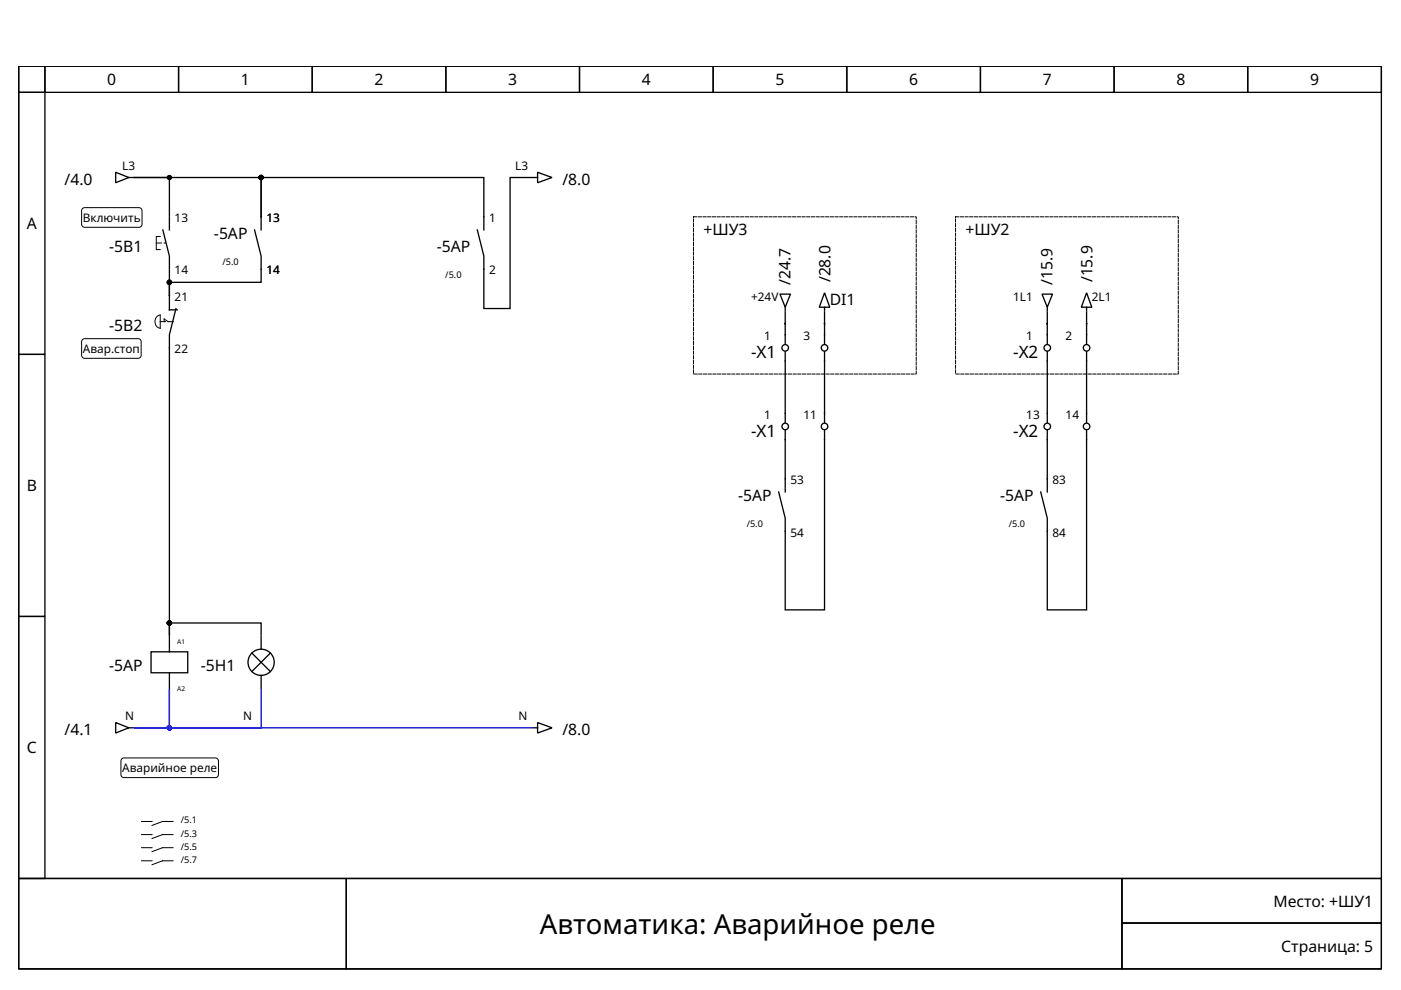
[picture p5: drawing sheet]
<svg xmlns="http://www.w3.org/2000/svg" width="297mm" height="210mm" viewBox="0 0 297 210" stroke-linecap="round" stroke-linejoin="round" font-family="sans-serif">
<g fill="none" stroke="#000" stroke-width=".28">
<path d="M4 14h288.9v172.3h-288.9zM4 14h5.5v5.6h-5.5zM4 19.6h5.5v55.5h-5.5zM9.5 14h28.4v5.6h-28.4zM37.9 14h28.3v5.6h-28.3zM66.2 14h28.3v5.6h-28.3zM94.5 14h28.4v5.6h-28.4zM122.9 14h28.3v5.6h-28.3zM151.2 14h28.3v5.6h-28.3zM179.5 14h28.4v5.6h-28.4zM207.9 14h28.3v5.6h-28.3zM236.2 14h28.3v5.6h-28.3z"/>
<path d="M264.5 14h28.4v5.6h-28.4zM24.5 36.5l2.8 1.1-2.8 1.1zM27.3 37.6h.8M112.9 37.6h-4.8v27.8h-5.5v-11.1l-1.4-5.6M113.1 37.6h.9M114 36.5l3 1.1-3 1.1zM34.5 48.7l1.4 5.6v2.8M35.9 57.4v5.2M35.9 45.7v-8.1h-7.5h27v8.4M35.9 46v2.7M54 48.7l1.4 5.6v5.6h-19.5v2.7M55.4 46v-8.4h47.2v11.1"/>
<path d="M55.4 46v2.7M4 75.1h5.5v55.6h-5.5zM35.9 62.6v3.1h1.7M37.3 65.4l-1.4 5.6v63.6v-2.5h19.5v2.5M165.4 62.4h2.2l-1.1 2.7zM166.5 66.2v6.7M166.5 74.6v15M166.5 65.1v.9M174.8 66.2v6.7M174.8 62.1l1.1 3h-2.2zM174.8 74.6v15M174.8 65.1v.9"/>
<path d="M220.9 62.4h2.3l-1.2 2.7zM222 66.2v6.7M222 74.6v15M222 65.1v.9M230.4 66.2v6.7M230.4 62.1l1.1 3h-2.2zM230.4 74.6v15M230.4 65.1v.9M166.5 91.3v13M174.8 91.3v38h-8.3v-19.4l-1.4-5.6M222 91.3v13M230.4 91.3v38h-8.4v-19.4l-1.3-5.6"/>
<path d="M4 130.7h5.5v55.6h-5.5zM32 138.2h7.8v4.4h-7.8zM35.9 134.9v3.3M53.4 138.5l3.9 3.9M55.4 134.9v2.7M57.3 138.5l-3.9 3.9M24.5 153.2l2.8 1.1-2.8 1.1zM27.3 154.3h.8M35.9 142.6v3.4M55.4 143.2v2.8M113.1 154.3h.9M114 153.2l3 1.1-3 1.1z"/>
<path d="M4 186.3h288.9v19.1h-288.9z"/>
<circle cx="166.5" cy="73.7" r=".69"/>
<circle cx="174.8" cy="73.7" r=".69"/>
<circle cx="222" cy="73.7" r=".69"/>
<circle cx="230.4" cy="73.7" r=".69"/>
<circle cx="166.5" cy="90.4" r=".69"/>
<circle cx="174.8" cy="90.4" r=".69"/>
<circle cx="222" cy="90.4" r=".69"/>
<circle cx="230.4" cy="90.4" r=".69"/>
<circle cx="55.4" cy="140.4" r="2.78"/>
</g>
<g fill="none" stroke="#000" stroke-width=".21">
<path d="M17.5 44.2l.5-.2h11.5a.65 .65 0 0 1 .6 .7v2.8a.65 .65 0 0 1-.6 .7h-11.5a.65 .65 0 0 1-.7-.7v-2.8zM34 50.1h-.9v2.8h.9M17.5 72l.5-.2h11.3a.65 .65 0 0 1 .6 .7v2.8a.65 .65 0 0 1-.6 .7h-11.3a.65 .65 0 0 1-.7-.7v-2.8zM33.3 67.1l.7-.3v2.8a1.46 1.46 0 0 1-.7-2.5zM34.8 68.2v-.6l.8 .6M25.8 160.9l.5-.2h19.4a.65 .65 0 0 1 .6 .6v2.9a.65 .65 0 0 1-.6 .7h-19.4a.65 .65 0 0 1-.7-.7v-2.9zM30 174.2h2.2M30 177h2.2M30 179.7h2.2M36.7 174.2h-2.2l-2.3 .8M36.7 177h-2.2l-2.3 .8M36.7 179.7h-2.2l-2.3 .9"/>
<path d="M4 186.3h69.4v19.1h-69.4zM30 182.5h2.2M36.7 182.5h-2.2l-2.3 .8M73.4 186.3h164.5v19.1h-164.5zM237.9 186.3h55v9.4h-55zM237.9 195.7h55v9.7h-55z"/>
</g>
<path d="M147 46h47.3v33.3h-47.3zM202.6 46h47.2v33.3h-47.2z" fill="none" stroke="#000" stroke-width=".21" stroke-dasharray=".7 .3"/>
<path d="M33.1 51.5h2M34 68.2h2.7" fill="none" stroke="#000" stroke-width=".21" stroke-dasharray="1.1 .6"/>
<g fill="#000" stroke="#000" stroke-width=".28">
<circle cx="35.9" cy="37.6" r=".42"/>
<circle cx="55.4" cy="37.6" r=".42"/>
<circle cx="35.9" cy="59.9" r=".42"/>
<circle cx="35.9" cy="132.1" r=".42"/>
</g>
<path d="M55.4 146.3v8h-19.5v-8v8h-7.5h84.5" fill="none" stroke="#0001ff" stroke-width=".28"/>
<circle cx="35.9" cy="154.3" r=".42" fill="#0001ff" stroke="#0001ff" stroke-width=".28"/>
<text font-size="5.8" x="114.4" y="198.1">Автоматика: Аварийное реле</text>
<g font-size="3.6">
<text x="159.3" y="76">-X1</text>
<text x="214.8" y="76">-X2</text>
<text x="159.3" y="92.6">-X1</text>
<text x="214.8" y="92.6">-X2</text>
</g>
<g font-size="3.3">
<text x="22.7" y="18.1">0</text>
<text x="51.1" y="18.1">1</text>
<text x="79.4" y="18.1">2</text>
<text x="107.7" y="18.1">3</text>
<text x="136.1" y="18.1">4</text>
<text x="164.4" y="18.1">5</text>
<text x="192.8" y="18.1">6</text>
<text x="221.1" y="18.1">7</text>
<text x="249.4" y="18.1">8</text>
<text x="277.8" y="18.1">9</text>
<text x="13.7" y="39.2">/4.0</text>
<text x="119.3" y="39.2">/8.0</text>
<text x="5.7" y="48.6">A</text>
<text x="23.1" y="53.5">-5B1</text>
<text x="45.4" y="50.7">-5AP</text>
<text x="92.6" y="53.5">-5AP</text>
<text x="149.2" y="49.8">+ШУ3</text>
<text x="204.7" y="49.8">+ШУ2</text>
<text x="176.1" y="59.9" transform="rotate(-90 176.1 59.9)">/28.0</text>
<text x="231.6" y="59.9" transform="rotate(-90 231.6 59.9)">/15.9</text>
<text x="167.6" y="60.4" transform="rotate(-90 167.6 60.4)">/24.7</text>
<text x="175.9" y="64.6">DI1</text>
<text x="223.2" y="60.4" transform="rotate(-90 223.2 60.4)">/15.9</text>
<text x="23.1" y="70.1">-5B2</text>
<text x="5.7" y="104.2">B</text>
<text x="156.5" y="106.3">-5AP</text>
<text x="212" y="106.3">-5AP</text>
<text x="23.1" y="142.4">-5AP</text>
<text x="42.6" y="142.4">-5H1</text>
<text x="13.7" y="155.8">/4.1</text>
<text x="119.3" y="155.8">/8.0</text>
<text x="5.7" y="159.7">C</text>
<text x="270" y="192.2">Место: +ШУ1</text>
<text x="271.7" y="201.8">Страница: 5</text>
</g>
<g font-size="2.5">
<text x="25.9" y="36">L3</text>
<text x="109.3" y="36">L3</text>
<text x="17.6" y="47.1">Включить</text>
<text x="37" y="47.1">13</text>
<text x="56.5" y="47.1">13</text>
<text x="103.7" y="47.1">1</text>
<text x="37" y="58.2">14</text>
<text x="56.5" y="58.2">14</text>
<text x="103.7" y="58.2">2</text>
<text x="37" y="63.7">21</text>
<text x="159.3" y="63.7">+24V</text>
<text x="214.8" y="63.7">1L1</text>
<text x="231.5" y="63.7">2L1</text>
<text x="17.6" y="74.9">Авар.стоп</text>
<text x="37" y="74.9">22</text>
<text x="162" y="72.1">1</text>
<text x="170.4" y="72.1">3</text>
<text x="217.6" y="72.1">1</text>
<text x="225.9" y="72.1">2</text>
<text x="162" y="88.8">1</text>
<text x="170.4" y="88.8">11</text>
<text x="217.6" y="88.8">13</text>
<text x="225.9" y="88.8">14</text>
<text x="167.6" y="102.6">53</text>
<text x="223.2" y="102.6">83</text>
<text x="167.6" y="113.8">54</text>
<text x="223.2" y="113.8">84</text>
<text x="26.6" y="152.6">N</text>
<text x="51.6" y="152.6">N</text>
<text x="109.9" y="152.6">N</text>
<text x="25.9" y="163.8">Аварийное реле</text>
</g>
<g font-size="1.9">
<text x="47.2" y="56.2">/5.0</text>
<text x="94.4" y="59">/5.0</text>
<text x="158.3" y="111.8">/5.0</text>
<text x="213.9" y="111.8">/5.0</text>
<text x="38.4" y="174.6">/5.1</text>
<text x="38.4" y="177.4">/5.3</text>
<text x="38.4" y="180.1">/5.5</text>
<text x="38.4" y="182.9">/5.7</text>
</g>
<g font-size="1.4">
<text x="37.6" y="136.5">A1</text>
<text x="37.6" y="146.5">A2</text>
</g>
</svg>
